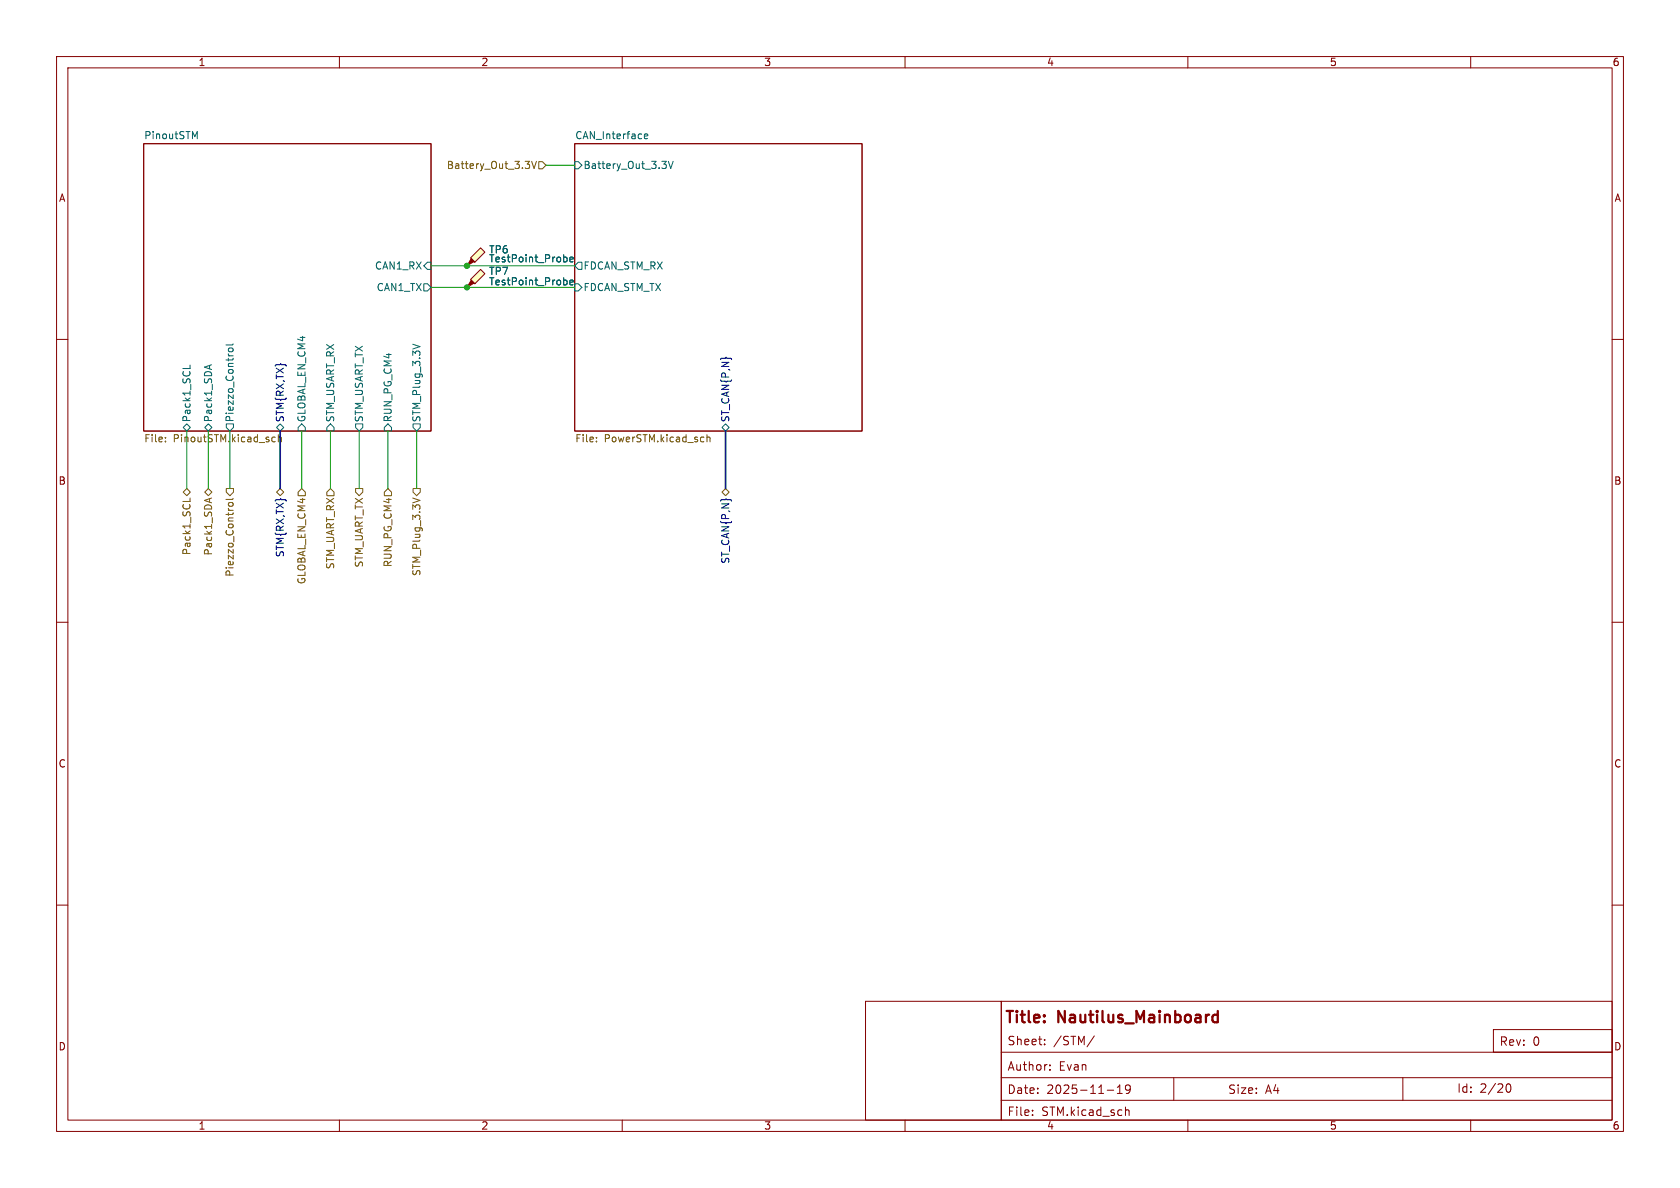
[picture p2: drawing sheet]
<svg xmlns="http://www.w3.org/2000/svg" width="297mm" height="210mm" viewBox="0 0 297 210" stroke-linecap="round" stroke-linejoin="round" font-family="sans-serif">
<g fill="none" stroke="#840000" stroke-width=".18">
<path d="M10 10h277v190h-277zM12 12h273v186h-273zM60 10v2M110 10v2M160 10v2M210 10v2M260 10v2M25.4 25.4h50.8v50.8h-50.8zM101.6 25.4h50.8v50.8h-50.8zM10 60h2M285 60h2M10 110h2"/>
<path d="M285 110h2M10 160h2M153 177h24v21h-24zM177 177h108v21h-108zM285 160h2M60 198v2M110 198v2M160 198v2M177 194.5h108M177 190.5h108M177 186h108M182.5 197v.2"/>
<path d="M182.5 196.3v.1M184.7 184.6v.1M184.7 183.8v.1M185.6 189v.2M185.6 188.3v.1M193.5 183.1l-1.3 2M195.7 192.7h1.2M197.5 193.3h.9M197.5 192.2l.5-.4v1.5M199 196.3l.2-.1 .3 .1 .1 .9M199.8 192.4l-.3 .3h-.3l-.2-.3 .1-.5 .4-.1 .2 .1a.99 .99 0 0 1-.3 1.4h-.3M207.5 190.5v4"/>
<path d="M210 198v2M248 190.5v4M260 198v2M264 182h21v4h-21zM266.2 192.2l.2-.5 .2-.1a.81 .81 0 0 1 .6 .6 .81 .81 0 0 1-.3 .8h-.4l-.3-.5"/>
</g>
<path d="M214.5 179.5l.2-.1 .6 .1M215.3 178.7v2M214.5 180.6l.2 .1 .6-.1" fill="none" stroke="#840000" stroke-width=".4"/>
<g fill="none" stroke="#006464" stroke-width=".18">
<path d="M34.5 24.2l.4-.9v1.2M101.6 28.6h.6l.7 .6-.7 .6h-.6zM113.9 24.1l.6-.1v-.3h-.4l-.2 .2 .1 .6h.5M117 28.5h.8l-.4 .5M117.7 29.1l.1 .1-.1 .5M118.2 28.5l.4 1.3 .4-1.3M74.9 50.2h.7l.6 .6-.6 .6h-.7zM75.6 46.4h.6v1.2h-.6l-.7-.6zM101.6 47l.6-.6h.7v1.2h-.7zM101.6 50.2h.6l.7 .6-.7 .6h-.6zM32.4 75.6l.6-.7 .7 .7-.7 .6zM33.6 64.5v.6"/>
<path d="M36.2 75.6l.6-.7 .7 .7-.7 .6zM37 64.6v.6M37.4 64.5l-1.3 .4M40 74.9h1.3v.7l-.7 .6-.6-.6zM40.5 61.6h.6l.1 .2v.3l-.2 .1-.5-.1-.1-.2zM41.2 60.8l-.2 .2h-1.1M48.9 75.6l.6-.7 .7 .7-.7 .6zM53.3 74.9l.7 .7v.6h-1.3v-.6zM58.4 74.9l.7 .7v.6h-1.3v-.6zM62.9 74.9h1.2v.7l-.6 .6-.6-.6zM68.6 74.9l.6 .7v.6h-1.3v-.6zM73 60.9l1.2 .4-1.2 .4"/>
<path d="M73 74.9h1.3v.7l-.6 .6-.7-.6zM127.6 75.6l.7-.7 .6 .7-.6 .6z"/>
</g>
<path d="M29.2 78v.1M29.2 77.3v.1M48.2 77.3h.5M48.2 78h.5M49.2 77.4l.2-.1h.3l.1 .8M49.2 76.8v1.3M105.4 78v.1M105.4 77.3v.1M124.3 77.3h.1M124.4 78l-.1 .1M125 76.8v1.3M125 77.4l.2-.1h.3v.8" fill="none" stroke="#725600" stroke-width=".18"/>
<path d="M83.2 49.4l1.8-1.8 .7 .8-1.8 1.8z" fill="#ffffc2"/>
<path d="M83.3 49.5l.5 .5-1.3 .8z" fill="#840000" stroke="#840000" stroke-width=".18"/>
<path d="M82.5 50.8h.1M83.2 49.4l1.8-1.8 .7 .8-1.8 1.8z" fill="none" stroke="#840000" stroke-width=".18"/>
<path d="M100 49.5l.3 .3v.3l-.3 .3M100.7 49.9l.6-.1v-.2l-.4-.1-.2 .2 .1 .6h.5" fill="none" stroke="#006464" stroke-width=".18"/>
<path d="M83.2 45.6l1.8-1.8 .7 .8-1.8 1.8z" fill="#ffffc2"/>
<path d="M83.3 45.7l.5 .5-1.3 .8z" fill="#840000" stroke="#840000" stroke-width=".18"/>
<path d="M82.5 47h.1M82.5 50.8h.1M83.2 45.6l1.8-1.8 .7 .8-1.8 1.8z" fill="none" stroke="#840000" stroke-width=".18"/>
<path d="M100 45.5l.3 .2v.4l-.3 .2M100 49.5l.3 .3v.3l-.3 .3M100.7 45.9l.6-.1v-.3h-.4l-.2 .1 .1 .6h.5M100.7 49.9l.6-.1v-.2l-.4-.1-.2 .2 .1 .6h.5" fill="none" stroke="#006464" stroke-width=".18"/>
<g fill="none" stroke="#725600" stroke-width=".18">
<path d="M92.8 28.5h.8l-.4 .5M93.5 29.1l.1 .1-.1 .5M94 28.5l.4 1.3 .4-1.3M95.2 28.6h.7l.6 .6-.6 .6h-.7zM32.4 87l.6-.6 .7 .6-.7 .6zM33.6 88v.6M36.2 87l.6-.6 .7 .6-.7 .6zM37 88.2v.6M37.4 88l-1.3 .5M40 86.4h1.3v.6l-.7 .6-.6-.6zM40.4 88.9l.6-.1 .2 .1v.4l-.2 .2h-.4l-.2-.2zM41.2 88.1l-.2 .2h-1.1"/>
<path d="M48.9 87l.6-.6 .7 .6-.7 .6zM53.3 86.4l.7 .6v.6h-1.3v-.6zM58.4 86.4l.7 .6v.6h-1.3v-.6zM62.9 86.4h1.2v.6l-.6 .6-.6-.6zM68.6 86.4l.6 .6v.6h-1.3v-.6zM73 88l1.2 .5-1.2 .4M73 86.4h1.3v.6l-.6 .6-.7-.6zM127.6 87l.7-.6 .6 .6-.6 .6z"/>
</g>
<path d="M49.5 76.2v10.2M128.3 76.2v10.2" fill="none" stroke="#000084" stroke-width=".3"/>
<path d="M96.5 29.2h5.1M76.2 47h25.4M76.2 50.8h25.4M33 76.2v10.2M36.8 76.2v10.2M40.6 76.2v10.2M53.3 76.2v10.2M58.4 76.2v10.2M63.5 76.2v10.2M68.6 76.2v10.2M73.7 76.2v10.2" fill="none" stroke="#009600" stroke-width=".18"/>
<g fill="#009600" stroke="#009600" stroke-width=".18">
<circle cx="82.5" cy="50.8" r=".46"/>
<circle cx="82.5" cy="47" r=".46"/>
</g>
<g font-size="2.8" fill="#840000">
<text x="177.5" y="181.4">Title:</text>
<text x="187.2" y="181.4">Nautilus_Mainboard</text>
</g>
<g font-size="2.1" fill="#840000">
<text x="178" y="185">Sheet:</text>
<text x="186.2" y="185">/STM/</text>
<text x="265" y="185.1">Rev:</text>
<text x="270.9" y="185.1">0</text>
<text x="178" y="189.5">Author:</text>
<text x="187.2" y="189.5">Evan</text>
<text x="178" y="193.6">Date:</text>
<text x="178" y="197.5">File:</text>
<text x="184.1" y="197.5">STM.kicad_sch</text>
<text x="185" y="193.6">2025-11-19</text>
<text x="217" y="193.6">Size:</text>
<text x="223.7" y="193.6">A4</text>
<text x="257.5" y="193.4">Id:</text>
<text x="261.6" y="193.4">2/20</text>
</g>
<g font-size="1.8" fill="#840000">
<text x="35" y="11.9">1</text>
<text x="85" y="11.9">2</text>
<text x="135" y="11.9">3</text>
<text x="185" y="11.9">4</text>
<text x="235" y="11.9">5</text>
<text x="285" y="11.9">6</text>
<text x="10.3" y="35.9">A</text>
<text x="285.3" y="35.9">A</text>
<text x="10.3" y="85.9">B</text>
<text x="285.3" y="85.9">B</text>
<text x="10.3" y="135.9">C</text>
<text x="285.3" y="135.9">C</text>
<text x="10.3" y="185.9">D</text>
<text x="285.3" y="185.9">D</text>
<text x="35" y="199.9">1</text>
<text x="85" y="199.9">2</text>
<text x="135" y="199.9">3</text>
<text x="185" y="199.9">4</text>
<text x="235" y="199.9">5</text>
<text x="285" y="199.9">6</text>
</g>
<g font-size="1.8" fill="#006464">
<text x="25.4" y="24.7">PinoutSTM</text>
<text x="101.6" y="24.7">CAN_Interface</text>
<text x="103.1" y="30.1">Battery_Out_3.3V</text>
<text x="66.2" y="47.9">CAN1_RX</text>
<text x="86.4" y="45">TP6</text>
<text x="86.4" y="46.6">TestPoint_Probe</text>
<text x="103.1" y="47.9">FDCAN_STM_RX</text>
<text x="66.5" y="51.7">CAN1_TX</text>
<text x="86.4" y="48.8">TP7</text>
<text x="86.4" y="50.6">TestPoint_Probe</text>
<text x="103.1" y="51.7">FDCAN_STM_TX</text>
<text x="33.9" y="74.7" transform="rotate(-90 33.9 74.7)">Pack1_SCL</text>
<text x="37.7" y="74.7" transform="rotate(-90 37.7 74.7)">Pack1_SDA</text>
<text x="41.5" y="74.7" transform="rotate(-90 41.5 74.7)">Piezzo_Control</text>
<text x="54.2" y="74.7" transform="rotate(-90 54.2 74.7)">GLOBAL_EN_CM4</text>
<text x="59.3" y="74.7" transform="rotate(-90 59.3 74.7)">STM_USART_RX</text>
<text x="64.4" y="74.7" transform="rotate(-90 64.4 74.7)">STM_USART_TX</text>
<text x="69.4" y="74.7" transform="rotate(-90 69.4 74.7)">RUN_PG_CM4</text>
<text x="74.5" y="74.7" transform="rotate(-90 74.5 74.7)">STM_Plug_3.3V</text>
</g>
<g font-size="1.8" fill="#725600">
<text x="78.9" y="30.1">Battery_Out_3.3V</text>
<text x="25.4" y="78.5">File:</text>
<text x="30.6" y="78.5">PinoutSTM.kicad_sch</text>
<text x="101.6" y="78.5">File:</text>
<text x="106.8" y="78.5">PowerSTM.kicad_sch</text>
<text x="33.9" y="98.2" transform="rotate(-90 33.9 98.2)">Pack1_SCL</text>
<text x="37.7" y="98.3" transform="rotate(-90 37.7 98.3)">Pack1_SDA</text>
<text x="59.3" y="100.7" transform="rotate(-90 59.3 100.7)">STM_UART_RX</text>
<text x="64.4" y="100.4" transform="rotate(-90 64.4 100.4)">STM_UART_TX</text>
<text x="69.4" y="100.4" transform="rotate(-90 69.4 100.4)">RUN_PG_CM4</text>
<text x="74.5" y="101.9" transform="rotate(-90 74.5 101.9)">STM_Plug_3.3V</text>
<text x="41.5" y="102.1" transform="rotate(-90 41.5 102.1)">Piezzo_Control</text>
<text x="54.2" y="103.4" transform="rotate(-90 54.2 103.4)">GLOBAL_EN_CM4</text>
</g>
<g font-size="1.8" fill="#000084">
<text x="50.4" y="74.7" transform="rotate(-90 50.4 74.7)">STM{RX,TX}</text>
<text x="129.1" y="74.7" transform="rotate(-90 129.1 74.7)">ST_CAN{P,N}</text>
<text x="50.4" y="98.6" transform="rotate(-90 50.4 98.6)">STM{RX,TX}</text>
<text x="129.1" y="99.8" transform="rotate(-90 129.1 99.8)">ST_CAN{P,N}</text>
</g>
</svg>
